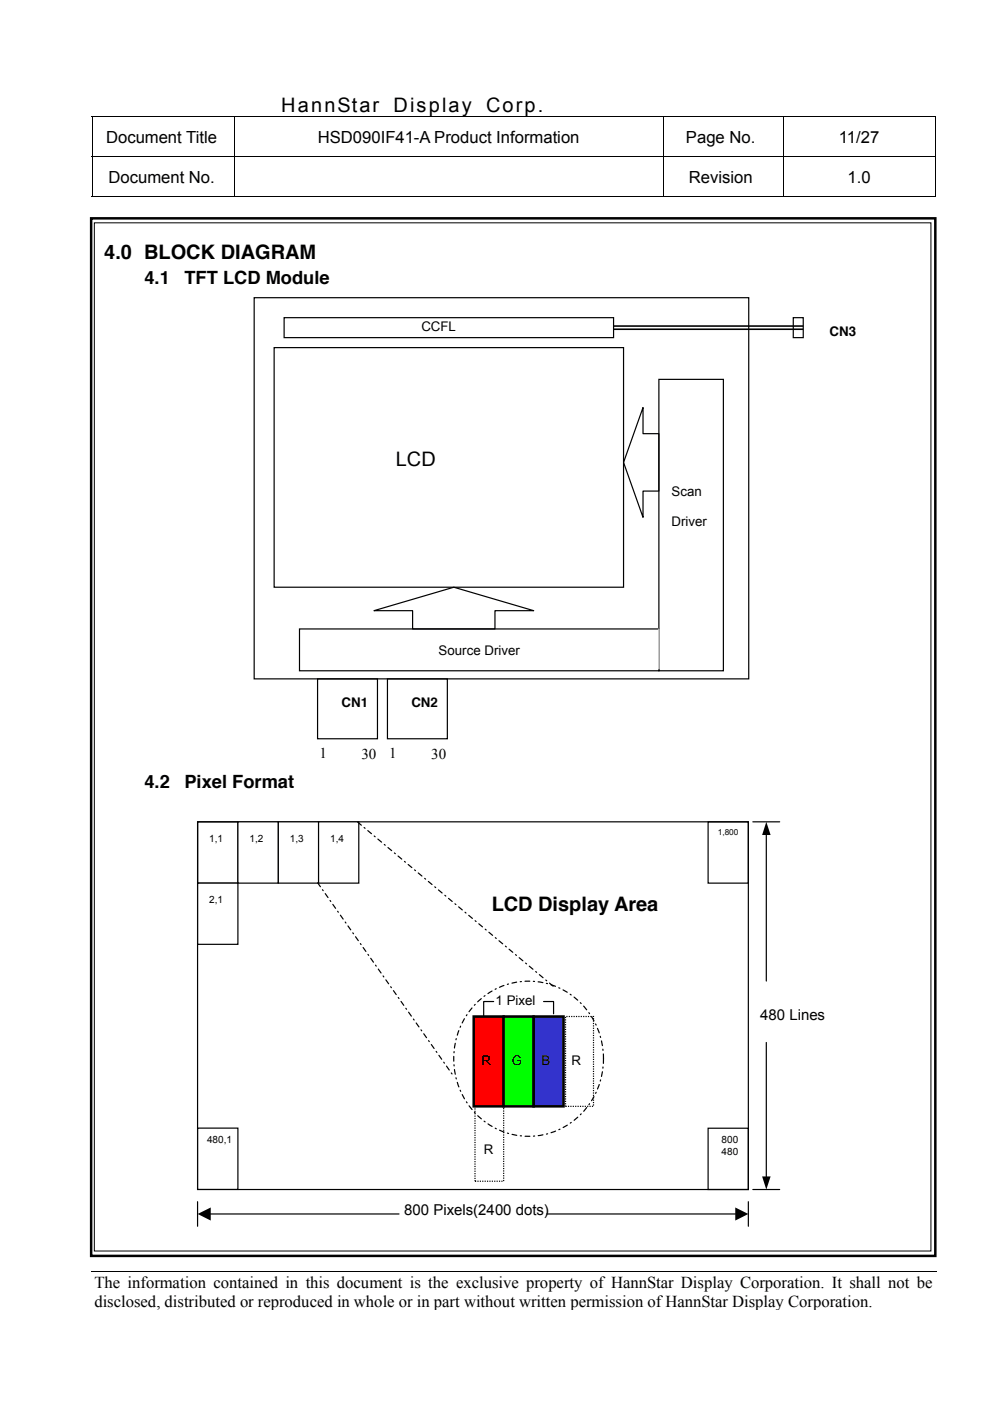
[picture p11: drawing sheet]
<svg xmlns="http://www.w3.org/2000/svg" width="210mm" height="297mm" viewBox="0 0 210 297" stroke-linecap="round" stroke-linejoin="round" font-family="sans-serif">
<g fill="none" stroke="#000" stroke-width=".21">
<path d="M19.4 24.8h179M19.4 33.3h179M19.5 24.9v8.3M19.5 33.3v8.5M49.6 24.9v8.3M49.6 33.3v8.5M140.7 24.9v8.3M140.7 33.3v8.5M166.1 24.9v8.3M166.1 33.3v8.5M198.3 24.9v8.3M198.3 33.3v8.5"/>
<path d="M19.4 41.7h30.2M49.7 41.7h90.9M140.7 41.7h25.3M166.1 41.7h32.1M19.4 269.7h179.2"/>
</g>
<path d="M198.2 41.6h.2v.2h-.2z" fill="#000"/>
<g fill="#fff">
<path d="M19.4 277.9h179.1z"/>
<path d="M198.5 269.7l.1 8.2z"/>
<path d="M198.5 277.9h.1z"/>
</g>
<path d="M19.3 46.3h179v220h-179z" fill="none" stroke="#000" stroke-width=".53"/>
<path d="M20 47.2h177.4v218h-177.4z" fill-rule="evenodd" fill="#fff" stroke="#000" stroke-width=".21"/>
<path d="M154.6 69.8l2.2 4.1" fill="none" stroke="#fff" stroke-width=".25"/>
<path d="M156 74.3l1.6-.8 1 4z" fill="#fff"/>
<g fill="#fff" stroke="#000" stroke-width=".25">
<path d="M41.9 174.2h8.5v13h-8.5z" fill-rule="evenodd"/>
<path d="M150.1 174.2h8.6v13h-8.6z" fill-rule="evenodd"/>
<path d="M150.1 239.2h8.6v13h-8.6z" fill-rule="evenodd"/>
</g>
<path d="M41.9 174.2h116.8v78h-116.8zM159.6 174.2h5.7M162.5 177v31M162.5 221v28.5M159.6 252.2h5.7" fill="none" stroke="#000" stroke-width=".25"/>
<path d="M162.5 174.2l.9 2.8h-1.8zM161.6 249.4h1.8l-.9 2.8z" fill="#000"/>
<g fill="#fff" stroke="#000" stroke-width=".25">
<path d="M41.9 187.2h8.5v13h-8.5z" fill-rule="evenodd"/>
<path d="M50.4 174.2h8.6v13h-8.6z" fill-rule="evenodd"/>
<path d="M59 174.2h8.5v13h-8.5z" fill-rule="evenodd"/>
<path d="M67.5 174.2h8.6v13h-8.6z" fill-rule="evenodd"/>
</g>
<path d="M41.9 254.8v5.2M44.6 257.4h40M115.9 257.4h40M158.7 254.8v5.2" fill="none" stroke="#000" stroke-width=".25"/>
<path d="M41.9 257.4l2.8-1.4v2.8zM155.9 256l2.8 1.4-2.8 1.4z" fill="#000"/>
<path d="M41.9 239.2h8.5v13h-8.5z" fill-rule="evenodd" fill="#fff" stroke="#000" stroke-width=".25"/>
<g fill="#fff" stroke="#000" stroke-width=".25" stroke-dasharray=".3 .3" stroke-linecap="butt">
<path d="M119.9 215.5h5.9v19.1h-5.9z" fill-rule="evenodd"/>
<path d="M100.7 234.6h6.1v15.8h-6.1z" fill-rule="evenodd"/>
</g>
<path d="M113.1 215.5h6.4v19.1h-6.4z" fill-rule="evenodd" fill="#33c" stroke="#000" stroke-width=".53"/>
<path d="M100.4 215.5h6.4v19.1h-6.4z" fill-rule="evenodd" fill="#f00" stroke="#000" stroke-width=".53"/>
<path d="M106.8 215.5h6.3v19.1h-6.3z" fill-rule="evenodd" fill="#0f0" stroke="#000" stroke-width=".53"/>
<path d="M75.8 174.3l41.6 34.9M67.4 187.2l28.8 41M100.8 212.8a15.7 15.7 0 0 1 16-4 15.7 15.7 0 0 1 10.8 12.4 16.2 16.2 0 0 1-18.7 19.4 16.6 16.6 0 0 1-8.1-27.8z" fill="none" stroke="#000" stroke-width=".25" stroke-dasharray="1 .8 .3 .8"/>
<path d="M104.7 212.3h-2.1v3.2M115.3 212.3h2.1v2.6" fill="none" stroke="#000" stroke-width=".25"/>
<g fill="#fff">
<path d="M82.2 154.5h12.6v2.1h-12.6z"/>
<path d="M67.3 154.5h12.7v2.1h-12.7z"/>
</g>
<path d="M58.1 73.7h74.1v50.8h-74.1z" fill="none" stroke="#000" stroke-width=".25"/>
<g fill="#fff" stroke="#000" stroke-width=".25">
<path d="M139.7 80.4h13.7v61.8h-13.7z" fill-rule="evenodd"/>
<path d="M63.5 133.3h76.2v8.9h-76.2z" fill-rule="evenodd"/>
</g>
<path d="M136.3 86.4v5.5h3.4v12.2h-3.4v5.6l-4.1-11.7zM79.3 129.5l16.9-5 17 5h-8.3v3.8h-17.4v-3.8z" fill="none" stroke="#000" stroke-width=".25"/>
<path d="M60.2 67.4h69.9v4.2h-69.9z" fill-rule="evenodd" fill="#fff" stroke="#000" stroke-width=".25"/>
<path d="M53.9 63.1h104.8v80.8h-104.8zM168.2 67.4h2.1v4.2h-2.1zM67.3 143.9h12.7v12.7h-12.7zM82.1 143.9h12.7v12.7h-12.7z" fill="none" stroke="#000" stroke-width=".25"/>
<path d="M130.1 69.8h40.2M130.1 69.1h40.2" fill="none" stroke="#000" stroke-width=".34"/>
<path d="M139.7 133.3v8.5" fill="none" stroke="#fff" stroke-width=".25"/>
<g font-size="4.2">
<text x="59.6" y="23.7">HannStar</text>
<text x="83.5" y="23.7">Display</text>
<text x="103.1" y="23.7">Corp.</text>
<text x="22.1" y="54.9">4.0 BLOCK DIAGRAM</text>
<text x="83.9" y="98.7">LCD</text>
<text x="104.2" y="193.3">LCD Display Area</text>
</g>
<g font-size="3.9">
<text x="30.6" y="60.2">4.1</text>
<text x="39.1" y="60.2">TFT LCD Module</text>
<text x="30.6" y="167.1">4.2</text>
<text x="39.1" y="167.1">Pixel Format</text>
</g>
<g font-size="3.5">
<text x="22.5" y="30.2">Document Title</text>
<text x="67.4" y="30.2">HSD090IF41-A Product Information</text>
<text x="145.4" y="30.2">Page No.</text>
<text x="177.9" y="30.2">11/27</text>
<text x="23" y="38.7">Document No.</text>
<text x="146" y="38.7">Revision</text>
<text x="179.7" y="38.7">1.0</text>
<text x="20" y="273">The information contained in this document is the exclusive property of HannStar Display Corporation. It shall not be</text>
<text x="20" y="277">disclosed, distributed or reproduced in whole or in part without written permission of HannStar Display Corporation.</text>
</g>
<g font-size="3.2">
<text x="67.7" y="160.8">1</text>
<text x="76.6" y="160.8">30</text>
<text x="82.5" y="160.8">1</text>
<text x="91.4" y="160.8">30</text>
<text x="161.2" y="216.2">480 Lines</text>
<text x="85.7" y="257.6">800 Pixels(2400 dots)</text>
</g>
<g font-size="2.8">
<text x="89.3" y="70.1">CCFL</text>
<text x="175.9" y="71.3">CN3</text>
<text x="142.4" y="105.1">Scan</text>
<text x="142.4" y="111.4">Driver</text>
<text x="93" y="138.9">Source Driver</text>
<text x="72.4" y="150">CN1</text>
<text x="87.2" y="150">CN2</text>
<text x="105.1" y="213">1 Pixel</text>
<text x="102.1" y="225.7">R</text>
<text x="108.5" y="225.7">G</text>
<text x="114.8" y="225.7">B</text>
<text x="121.2" y="225.7">R</text>
<text x="102.6" y="244.8">R</text>
</g>
<g font-size="2.1">
<text x="44.4" y="178.6">1,1</text>
<text x="52.9" y="178.6">1,2</text>
<text x="61.5" y="178.6">1,3</text>
<text x="70" y="178.6">1,4</text>
<text x="44.4" y="191.5">2,1</text>
<text x="43.9" y="242.4">480,1</text>
<text x="153" y="242.4">800</text>
<text x="153" y="244.9">480</text>
</g>
<text font-size="1.8" x="152.2" y="177.1">1,800</text>
</svg>
